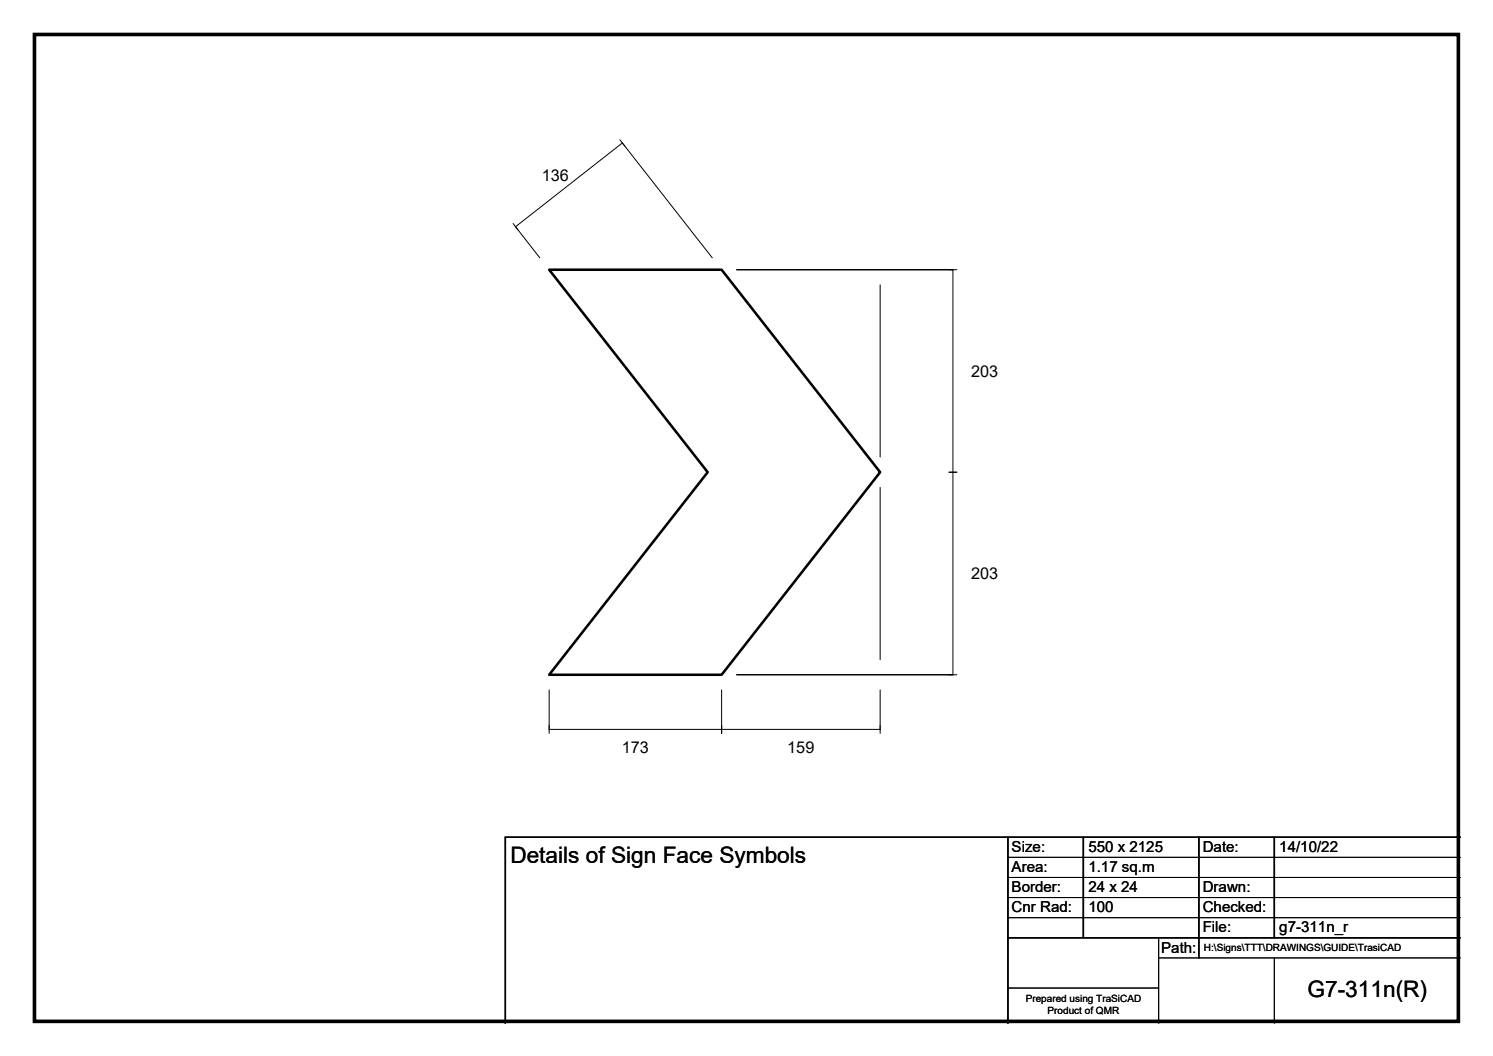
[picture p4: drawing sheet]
<svg xmlns="http://www.w3.org/2000/svg" width="297mm" height="210mm" viewBox="0 0 297 210" stroke-linecap="round" stroke-linejoin="round" font-family="sans-serif">
<path d="M146.6 53.6h43M146.6 134.2h43M200.5 166.5v37M215.5 166.5v20M238.5 166.5v24M253.5 166.5v20M290.5 166.5h-190v37M200.5 186.5h90" fill="none" stroke="#000" stroke-width=".3"/>
<g fill="none" stroke="#000" stroke-width=".2">
<path d="M123.3 27.8l1 1.3M102.1 44.5l1 1.2M107.4 51.3l-4.8-6.2 21.2-16.7 17.9 22.9M175.1 56.6v34.3M188.8 53.6h1.6M189.6 53.6v80.6M175.1 96.9v34.3M188.8 93.9h1.6M109.3 137.2v8.6M143.6 137.2v8.6M175.1 137.2v8.6M188.8 134.2h1.6"/>
<path d="M109.3 145h65.8M200.5 170.5h90M200.5 174.5h90M200.5 178.5h90M200.5 182.5h90M200.5 196.5h30M230.5 186.5v17M230.5 190.5h60M253.5 190.5v13"/>
</g>
<path d="M109.3 53.6h34.3l31.5 40.3-31.5 40.3h-34.3l31.5-40.3z" fill="none" stroke="#000" stroke-width=".51"/>
<path d="M6.9 6.9h283.2v196.2h-283.2z" fill="none" stroke="#000" stroke-width=".72"/>
<g font-size="4.5">
<text x="101.5" y="171.5">Details of Sign Face Symbols</text>
<text x="260.1" y="198.3">G7-311n(R)</text>
</g>
<g font-size="3.2">
<text x="107.8" y="36">136</text>
<text x="193.2" y="74.9">203</text>
<text x="193.2" y="115.1">203</text>
<text x="123.7" y="149.8">173</text>
<text x="156.6" y="149.8">159</text>
</g>
<g font-size="3">
<text x="201.3" y="169.4">Size:</text>
<text x="201.3" y="173.4">Area:</text>
<text x="216.5" y="169.4">550 x 2125</text>
<text x="216.5" y="173.4">1.17 sq.m</text>
<text x="239.3" y="169.4">Date:</text>
<text x="254.5" y="169.4">14/10/22</text>
<text x="201.3" y="177.4">Border:</text>
<text x="216.5" y="177.4">24 x 24</text>
<text x="239.3" y="177.4">Drawn:</text>
<text x="201.3" y="181.4">Cnr Rad:</text>
<text x="216.5" y="181.4">100</text>
<text x="239.3" y="181.4">Checked:</text>
<text x="239.3" y="185.4">File:</text>
<text x="254.5" y="185.4">g7-311n_r</text>
<text x="231" y="189.4">Path:</text>
</g>
<g font-size="2">
<text x="239.5" y="189">H:\Signs\TTT\DRAWINGS\GUIDE\TrasiCAD</text>
<text x="204.1" y="199.3">Prepared using TraSiCAD</text>
<text x="208.4" y="201.7">Product of QMR</text>
</g>
</svg>
